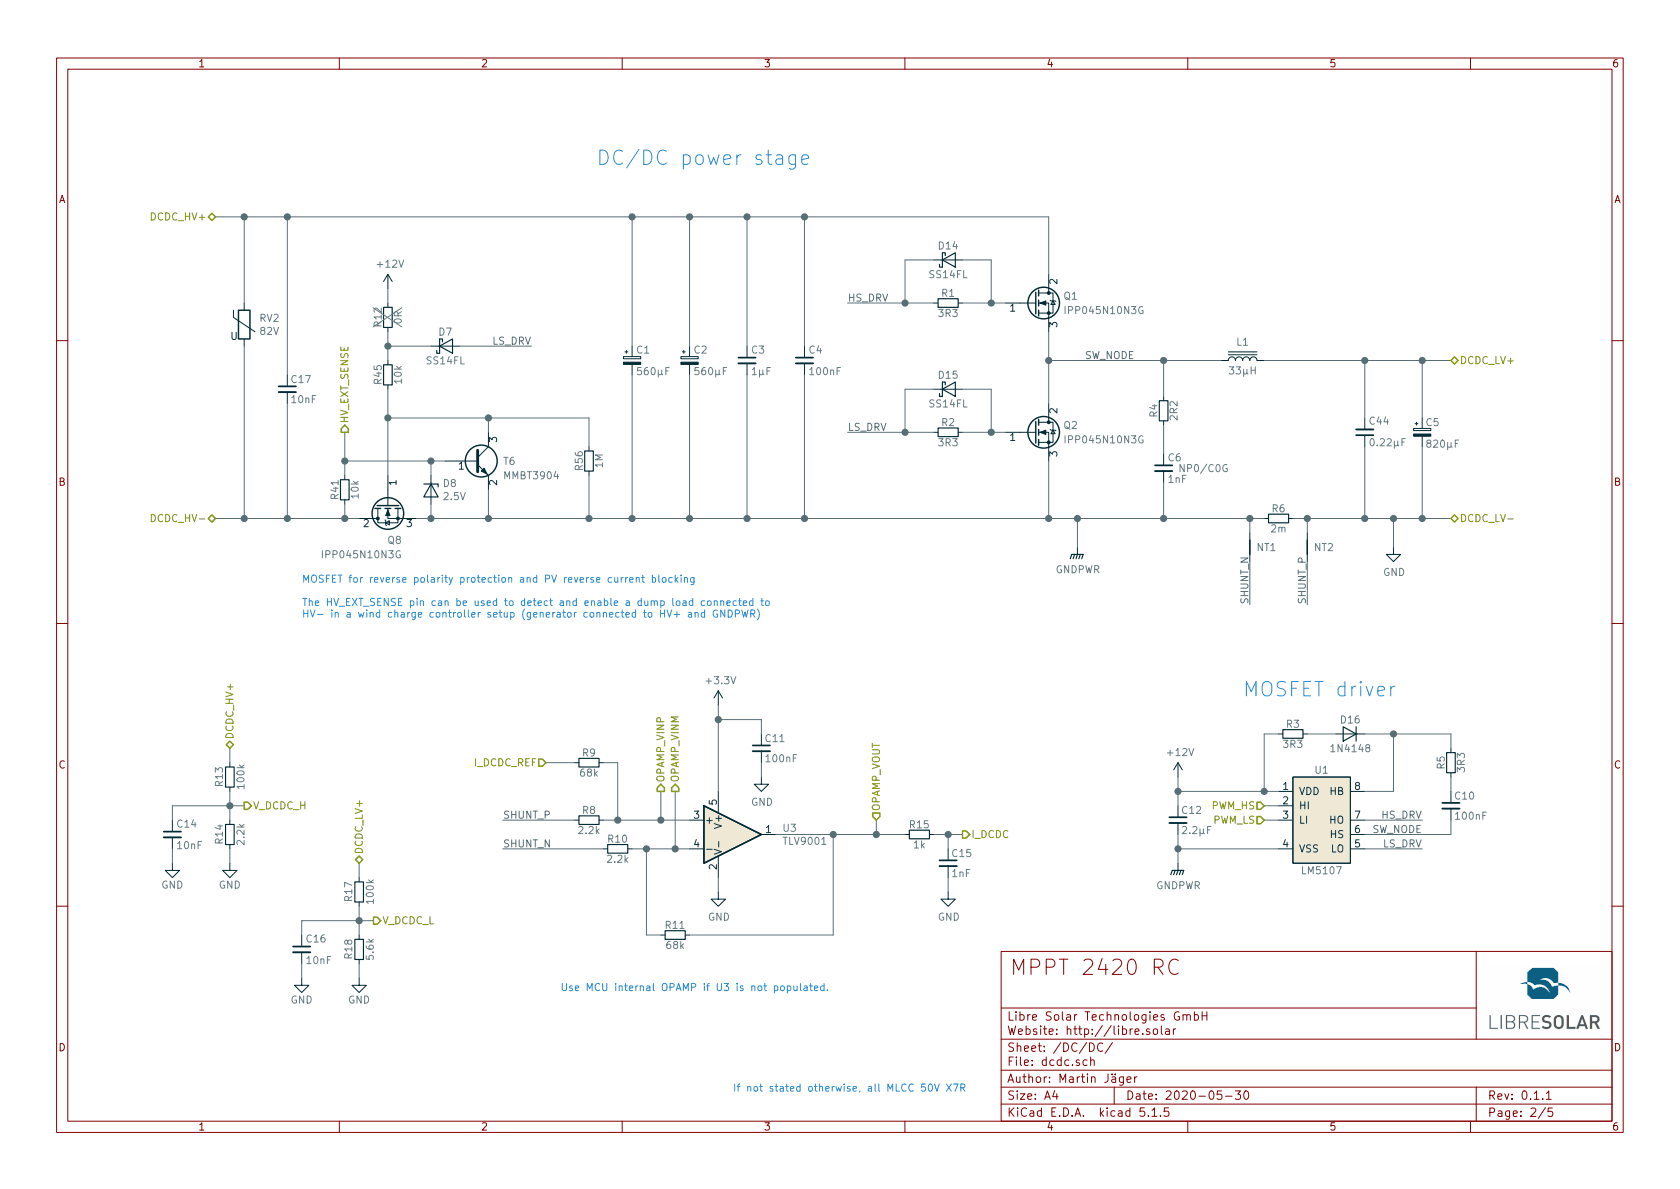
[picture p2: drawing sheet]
EESchema Schematic File Version 4
EELAYER 30 0
EELAYER END
$Descr A4 11693 8268
encoding utf-8
Sheet 2 5
Title "MPPT 2420 RC"
Date "2020-05-30"
Rev "0.1.1"
Comp "Libre Solar Technologies GmbH"
Comment1 "Author: Martin Jäger"
Comment2 "Website: http://libre.solar"
Comment3 ""
Comment4 ""
$EndDescr
$Comp
L Project:C C10
U 1 1
P 10100 5600
F 0 "C10" H 10120 5670 50  0000 L CNN
F 1 "100nF" H 10120 5530 50  0000 L CNN
F 2 "LibreSolar:C_0603_1608" H 10100 5600 50  0001 C CNN
F 3 "" H 10100 5600 50  0000 C CNN
F 4 "Murata" H 4900 1700 50  0001 C CNN "Manufacturer"
F 5 "GRM188R71H104KA93D" H 4900 1700 50  0001 C CNN "PartNumber"
	1    10100 5600
	1    0    0    -1  
$EndComp
$Comp
L Project:C C4
U 1 1
P 5600 2500
F 0 "C4" H 5625 2575 50  0000 L CNN
F 1 "100nF" H 5625 2425 50  0000 L CNN
F 2 "LibreSolar:C_0805_2012" H 5600 2500 50  0001 C CNN
F 3 "" H 5600 2500 50  0000 C CNN
F 4 "Murata" H 1000 700 50  0001 C CNN "Manufacturer"
F 5 "100V, X7S" H 900 400 60  0001 C CNN "Remarks"
	1    5600 2500
	1    0    0    -1  
$EndComp
$Comp
L Project:C C6
U 1 1
P 8100 3250
F 0 "C6" H 8125 3325 50  0000 L CNN
F 1 "1nF" H 8125 3175 50  0000 L CNN
F 2 "LibreSolar:C_0603_1608" H 8100 3050 50  0001 C CNN
F 3 "" H 8125 3325 50  0000 C CNN
F 4 "NP0/C0G" H 8200 3250 50  0000 L CNN "Remarks"
F 5 "Murata" H 1200 450 50  0001 C CNN "Manufacturer"
F 6 "GRM1885C2A102JA01D" H 1200 450 50  0001 C CNN "PartNumber"
	1    8100 3250
	1    0    0    -1  
$EndComp
$Comp
L Project:R R4
U 1 1
P 8100 2850
F 0 "R4" V 8030 2850 50  0000 C CNN
F 1 "2R2" V 8170 2850 50  0000 C CNN
F 2 "LibreSolar:R_1206_3216" H 8100 2850 50  0001 C CNN
F 3 "" H 8100 2850 50  0000 C CNN
F 4 "Yageo" H 1300 550 50  0001 C CNN "Manufacturer"
F 5 "RC1206FR-072R2L" H 1300 550 50  0001 C CNN "PartNumber"
	1    8100 2850
	1    0    0    1   
$EndComp
$Comp
L Device:L_Core_Iron L1
U 1 1
P 8650 2500
F 0 "L1" V 8775 2500 50  0000 C CNN
F 1 "33µH" V 8575 2500 50  0000 C CNN
F 2 "LibreSolar:L-FERYSTER-DTMSS-27" V 8850 2500 50  0001 C CNN
F 3 "" H 8650 2500 50  0001 C CNN
F 4 "Feryster" H 1250 450 50  0001 C CNN "Manufacturer"
F 5 "DTMSS-27/0,033/20-H" H 1250 450 50  0001 C CNN "PartNumber"
F 6 "" H 8650 2500 60  0001 C CNN "Supplier"
	1    8650 2500
	0    -1   -1   0   
$EndComp
$Comp
L Project:C C12
U 1 1
P 8200 5700
F 0 "C12" H 8220 5770 50  0000 L CNN
F 1 "2.2µF" H 8220 5630 50  0000 L CNN
F 2 "LibreSolar:C_0603_1608" H 8200 5700 50  0001 C CNN
F 3 "" H 8200 5700 50  0000 C CNN
F 4 "Murata" H 5000 1650 50  0001 C CNN "Manufacturer"
F 5 "GRM188R61E225KA12D" H 300 500 60  0001 C CNN "PartNumber"
F 6 "25V, X5R" H 300 500 60  0001 C CNN "Remarks"
	1    8200 5700
	1    0    0    -1  
$EndComp
$Comp
L Device:CP_Small C5
U 1 1
P 9900 3000
F 0 "C5" H 9920 3070 50  0000 L CNN
F 1 "820µF" H 9920 2920 50  0000 L CNN
F 2 "Capacitor_THT:CP_Radial_D10.0mm_P5.00mm" H 9900 3000 50  0001 C CNN
F 3 "" H 9900 3000 50  0000 C CNN
F 4 "Panasonic" H 6100 1200 50  0001 C CNN "Manufacturer"
F 5 "EEU-FR1V821L" H 6100 1200 50  0001 C CNN "PartNumber"
F 6 "35V, 2.47A" H 1900 200 60  0001 C CNN "Remarks"
	1    9900 3000
	1    0    0    -1  
$EndComp
$Comp
L Project:C C3
U 1 1
P 5200 2500
F 0 "C3" H 5225 2575 50  0000 L CNN
F 1 "1µF" H 5225 2425 50  0000 L CNN
F 2 "LibreSolar:C_0805_2012" H 5200 2500 50  0001 C CNN
F 3 "" H 5200 2500 50  0000 C CNN
F 4 "Murata" H 1000 700 50  0001 C CNN "Manufacturer"
F 5 "GRJ21BC72A105KE11L" H 1000 700 50  0001 C CNN "PartNumber"
F 6 "100V, X7S" H 800 400 60  0001 C CNN "Remarks"
F 7 "" H 800 400 60  0001 C CNN "Alternative"
	1    5200 2500
	1    0    0    -1  
$EndComp
$Comp
L LibreSolar:LM5107 U1
U 1 1
P 9200 5700
F 0 "U1" H 9200 6050 50  0000 C CNN
F 1 "LM5107" H 9200 5350 50  0000 C CNN
F 2 "LibreSolar:SOIC-8_3.9x4.9mm_Pitch1.27mm" H 9250 5700 60  0001 C CNN
F 3 "" H 9250 5700 60  0001 C CNN
F 4 "Texas Instruments" H 5000 1650 50  0001 C CNN "Manufacturer"
F 5 "LM5107MAX/NOPB" H 5000 1650 50  0001 C CNN "PartNumber"
	1    9200 5700
	1    0    0    -1  
$EndComp
$Comp
L Device:Q_NMOS_GDS Q1
U 1 1
P 7200 2100
F 0 "Q1" H 7400 2150 50  0000 L CNN
F 1 "IPP045N10N3G" H 7400 2050 50  0000 L CNN
F 2 "Package_TO_SOT_THT:TO-220-3_Vertical" H 7400 2200 50  0001 C CNN
F 3 "" H 7200 2100 50  0001 C CNN
F 4 "Infineon" H 1200 300 50  0001 C CNN "Manufacturer"
F 5 "IPP045N10N3G" H 1200 300 50  0001 C CNN "PartNumber"
	1    7200 2100
	1    0    0    -1  
$EndComp
$Comp
L Device:Q_NMOS_GDS Q2
U 1 1
P 7200 3000
F 0 "Q2" H 7400 3050 50  0000 L CNN
F 1 "IPP045N10N3G" H 7400 2950 50  0000 L CNN
F 2 "Package_TO_SOT_THT:TO-220-3_Vertical" H 7400 3100 50  0001 C CNN
F 3 "" H 7200 3000 50  0001 C CNN
F 4 "Infineon" H 1200 500 50  0001 C CNN "Manufacturer"
F 5 "IPP045N10N3G" H 1200 500 50  0001 C CNN "PartNumber"
	1    7200 3000
	1    0    0    -1  
$EndComp
Text Notes 4150 1150 0    100  ~ 0
DC/DC power stage
Text Notes 8650 4850 0    100  ~ 0
MOSFET driver
Text Notes 5100 7600 0    50   ~ 0
If not stated otherwise, all MLCC 50V X7R
Text Label 9900 5900 2    50   ~ 0
LS_DRV
Text Label 5900 2100 0    50   ~ 0
HS_DRV
Text Label 9900 5700 2    50   ~ 0
HS_DRV
Text Label 5900 3000 0    50   ~ 0
LS_DRV
Text Label 9900 5800 2    50   ~ 0
SW_NODE
Text Label 7550 2500 0    50   ~ 0
SW_NODE
Wire Wire Line
	8200 5400 8200 5500
Wire Wire Line
	8900 5500 8800 5500
Wire Wire Line
	8900 5900 8200 5900
Wire Wire Line
	8200 5800 8200 5900
Wire Wire Line
	9700 5500 9500 5500
Wire Wire Line
	9500 5700 9900 5700
Wire Wire Line
	9500 5900 9900 5900
Wire Wire Line
	10100 5800 10100 5700
Wire Wire Line
	8900 5600 8800 5600
Wire Wire Line
	8900 5700 8800 5700
Wire Wire Line
	9500 5800 10100 5800
Wire Wire Line
	5600 1500 5600 2400
Wire Wire Line
	5200 2400 5200 1500
Wire Wire Line
	4800 2400 4800 1500
Wire Wire Line
	7300 2500 8100 2500
Wire Wire Line
	7300 1500 7300 1900
Wire Wire Line
	7300 3600 7300 3200
Connection ~ 8200 5500
Connection ~ 8200 5900
Connection ~ 5600 1500
Connection ~ 5200 1500
Connection ~ 4800 1500
Connection ~ 7300 2500
Wire Wire Line
	4400 2400 4400 1500
Wire Wire Line
	9900 2900 9900 2500
Connection ~ 9900 2500
Wire Wire Line
	9900 3100 9900 3600
Wire Wire Line
	8100 2500 8100 2750
Connection ~ 8100 2500
Wire Wire Line
	8100 3350 8100 3600
Connection ~ 8100 3600
Wire Wire Line
	8100 2950 8100 3150
Wire Wire Line
	8200 5500 8200 5600
Wire Wire Line
	8200 5900 8200 6000
Wire Wire Line
	5200 1500 5600 1500
Wire Wire Line
	7300 2500 7300 2800
Wire Wire Line
	4400 1500 4800 1500
Wire Wire Line
	8100 2500 8500 2500
$Comp
L Project:D_Schottky D15
U 1 1
P 6600 2700
F 0 "D15" H 6600 2800 50  0000 C CNN
F 1 "SS14FL" H 6600 2600 50  0000 C CNN
F 2 "LibreSolar:D_SOD-123" H 6600 2824 50  0001 C CNN
F 3 "" V 6600 2700 50  0000 C CNN
F 4 "ON Semiconductor" H 6600 2700 50  0001 C CNN "Manufacturer"
F 5 "SS14FL" H 6600 2700 50  0001 C CNN "PartNumber"
F 6 "" H 6600 2700 50  0001 C CNN "Alternative"
F 7 "Alternative: Nexperia PMEG4010EGWX" H 6600 2700 50  0001 C CNN "Remarks"
	1    6600 2700
	1    0    0    -1  
$EndComp
$Comp
L Project:D_Schottky D14
U 1 1
P 6600 1800
F 0 "D14" H 6600 1900 50  0000 C CNN
F 1 "SS14FL" H 6600 1700 50  0000 C CNN
F 2 "LibreSolar:D_SOD-123" H 6600 1924 50  0001 C CNN
F 3 "" V 6600 1800 50  0000 C CNN
F 4 "ON Semiconductor" H 6600 1800 50  0001 C CNN "Manufacturer"
F 5 "SS14FL" H 6600 1800 50  0001 C CNN "PartNumber"
F 6 "" H 6600 1800 50  0001 C CNN "Alternative"
F 7 "Alternative: Nexperia PMEG4010EGWX" H 6600 1800 50  0001 C CNN "Remarks"
	1    6600 1800
	1    0    0    -1  
$EndComp
$Comp
L Project:D D16
U 1 1
P 9400 5100
F 0 "D16" H 9400 5200 50  0000 C CNN
F 1 "1N4148" H 9400 5000 50  0000 C CNN
F 2 "LibreSolar:D_SOD-123" V 9400 5100 50  0001 C CNN
F 3 "" V 9400 5100 50  0000 C CNN
F 4 "Diodes Inc." H 5350 2300 50  0001 C CNN "Manufacturer"
F 5 "1N4148W-7-F" H 5350 2300 50  0001 C CNN "PartNumber"
	1    9400 5100
	-1   0    0    -1  
$EndComp
Wire Wire Line
	8800 5500 8800 5100
Wire Wire Line
	8800 5100 8900 5100
Connection ~ 8800 5500
Wire Wire Line
	8800 5500 8200 5500
Wire Wire Line
	4400 1500 2000 1500
Connection ~ 4400 1500
Connection ~ 7300 3600
Wire Wire Line
	4400 2600 4400 3600
Wire Wire Line
	4800 2600 4800 3600
Connection ~ 4800 3600
Wire Wire Line
	4800 3600 4400 3600
Wire Wire Line
	5200 2600 5200 3600
Connection ~ 5200 3600
Wire Wire Line
	5200 3600 4800 3600
Wire Wire Line
	5600 2600 5600 3600
Connection ~ 5600 3600
Wire Wire Line
	5600 3600 5200 3600
Wire Wire Line
	5900 3000 6300 3000
$Comp
L Project:R R5
U 1 1
P 10100 5300
F 0 "R5" V 10030 5300 50  0000 C CNN
F 1 "3R3" V 10170 5300 50  0000 C CNN
F 2 "LibreSolar:R_0805_2012" H 10100 5300 50  0001 C CNN
F 3 "" H 10100 5300 50  0000 C CNN
F 4 "Yageo" H 4550 2800 50  0001 C CNN "Manufacturer"
F 5 "RC0805FR-073R3L" H 4550 2800 50  0001 C CNN "PartNumber"
	1    10100 5300
	1    0    0    -1  
$EndComp
$Comp
L Project:R R2
U 1 1
P 6600 3000
F 0 "R2" V 6530 3000 50  0000 C CNN
F 1 "3R3" V 6670 3000 50  0000 C CNN
F 2 "LibreSolar:R_0805_2012" H 6600 3000 50  0001 C CNN
F 3 "" H 6600 3000 50  0000 C CNN
F 4 "Yageo" H 1050 500 50  0001 C CNN "Manufacturer"
F 5 "RC0805FR-073R3L" H 1050 500 50  0001 C CNN "PartNumber"
	1    6600 3000
	0    1    1    0   
$EndComp
$Comp
L Project:R R1
U 1 1
P 6600 2100
F 0 "R1" V 6530 2100 50  0000 C CNN
F 1 "3R3" V 6670 2100 50  0000 C CNN
F 2 "LibreSolar:R_0805_2012" H 6600 2100 50  0001 C CNN
F 3 "" H 6600 2100 50  0000 C CNN
F 4 "Yageo" H 1050 -400 50  0001 C CNN "Manufacturer"
F 5 "RC0805FR-073R3L" H 1050 -400 50  0001 C CNN "PartNumber"
	1    6600 2100
	0    1    1    0   
$EndComp
Wire Wire Line
	6500 2100 6300 2100
Wire Wire Line
	4800 1500 5200 1500
Wire Wire Line
	9900 2500 10100 2500
$Comp
L Project:R R6
U 1 1
P 8900 3600
AR Path="/58A68DC9/5C59CE9B" Ref="R6"  Part="1" 
AR Path="/5C45ED62/5C59CE9B" Ref="R?"  Part="1" 
F 0 "R6" V 8830 3600 50  0000 C CNN
F 1 "2m" V 8970 3600 50  0000 C CNN
F 2 "LibreSolar:R_Bourns_CRE2512" H 8900 3600 50  0001 C CNN
F 3 "" H 8900 3600 50  0000 C CNN
F 4 "Bourns" H 7150 -2300 50  0001 C CNN "Manufacturer"
F 5 "CRE2512-FZ-R002E-3" H 7150 -2300 50  0001 C CNN "PartNumber"
	1    8900 3600
	0    1    1    0   
$EndComp
$Comp
L power:GND #PWR03
U 1 1
P 9700 3800
F 0 "#PWR03" H 9700 3550 50  0001 C CNN
F 1 "GND" H 9705 3627 50  0000 C CNN
F 2 "" H 9700 3800 50  0001 C CNN
F 3 "" H 9700 3800 50  0001 C CNN
	1    9700 3800
	1    0    0    -1  
$EndComp
Connection ~ 4400 3600
Wire Wire Line
	9900 3600 10100 3600
Connection ~ 9900 3600
Text HLabel 10100 2500 2    50   BiDi ~ 0
DCDC_LV+
Text HLabel 1500 1500 0    50   BiDi ~ 0
DCDC_HV+
Wire Wire Line
	5600 1500 7300 1500
$Comp
L power:+3.3V #PWR040
U 1 1
P 5000 4900
F 0 "#PWR040" H 5000 4750 50  0001 C CNN
F 1 "+3.3V" H 5015 5073 50  0000 C CNN
F 2 "" H 5000 4900 50  0001 C CNN
F 3 "" H 5000 4900 50  0001 C CNN
	1    5000 4900
	1    0    0    -1  
$EndComp
$Comp
L power:GND #PWR041
U 1 1
P 5000 6200
F 0 "#PWR041" H 5000 5950 50  0001 C CNN
F 1 "GND" H 5005 6027 50  0000 C CNN
F 2 "" H 5000 6200 50  0001 C CNN
F 3 "" H 5000 6200 50  0001 C CNN
	1    5000 6200
	1    0    0    -1  
$EndComp
Wire Wire Line
	5000 6100 5000 6200
Wire Wire Line
	5000 5500 5000 5000
$Comp
L Project:C C15
U 1 1
P 6600 6000
F 0 "C15" H 6620 6070 50  0000 L CNN
F 1 "1nF" H 6620 5930 50  0000 L CNN
F 2 "LibreSolar:C_0603_1608" H 6600 6000 50  0001 C CNN
F 3 "" H 6600 6000 50  0000 C CNN
F 4 "50V, NP0/C0G" H 6600 6000 50  0001 C CNN "Remarks"
	1    6600 6000
	1    0    0    -1  
$EndComp
$Comp
L Project:R R15
U 1 1
P 6400 5800
F 0 "R15" V 6330 5800 50  0000 C CNN
F 1 "1k" V 6470 5800 50  0000 C CNN
F 2 "LibreSolar:R_0603_1608" H 6400 5800 50  0001 C CNN
F 3 "" H 6400 5800 50  0000 C CNN
F 4 "Yageo" H 850 3300 50  0001 C CNN "Manufacturer"
F 5 "RC0603FR-071KL" H 850 3300 50  0001 C CNN "PartNumber"
	1    6400 5800
	0    -1   1    0   
$EndComp
Wire Wire Line
	5400 5800 5800 5800
Wire Wire Line
	6500 5800 6600 5800
Wire Wire Line
	6600 5800 6600 5900
Wire Wire Line
	6600 5800 6700 5800
Connection ~ 6600 5800
$Comp
L power:GND #PWR043
U 1 1
P 6600 6200
F 0 "#PWR043" H 6600 5950 50  0001 C CNN
F 1 "GND" H 6605 6027 50  0000 C CNN
F 2 "" H 6600 6200 50  0001 C CNN
F 3 "" H 6600 6200 50  0001 C CNN
	1    6600 6200
	1    0    0    -1  
$EndComp
Wire Wire Line
	6600 6200 6600 6100
$Comp
L power:GND #PWR?
U 1 1
P 2100 6800
AR Path="/58E22D17/5D8EDF96" Ref="#PWR?"  Part="1" 
AR Path="/58A68DC9/5D8EDF96" Ref="#PWR044"  Part="1" 
F 0 "#PWR044" H 2100 6550 50  0001 C CNN
F 1 "GND" H 2100 6650 50  0000 C CNN
F 2 "" H 2100 6800 50  0000 C CNN
F 3 "" H 2100 6800 50  0000 C CNN
	1    2100 6800
	1    0    0    -1  
$EndComp
$Comp
L power:GND #PWR?
U 1 1
P 2500 6800
AR Path="/58E22D17/5D8EDF9C" Ref="#PWR?"  Part="1" 
AR Path="/58A68DC9/5D8EDF9C" Ref="#PWR046"  Part="1" 
F 0 "#PWR046" H 2500 6550 50  0001 C CNN
F 1 "GND" H 2500 6650 50  0000 C CNN
F 2 "" H 2500 6800 50  0000 C CNN
F 3 "" H 2500 6800 50  0000 C CNN
	1    2500 6800
	1    0    0    -1  
$EndComp
$Comp
L Project:R R?
U 1 1
P 2500 6200
AR Path="/58E22D17/5D8EDFC0" Ref="R?"  Part="1" 
AR Path="/58A68DC9/5D8EDFC0" Ref="R17"  Part="1" 
F 0 "R17" V 2425 6200 50  0000 C CNN
F 1 "100k" V 2575 6200 50  0000 C CNN
F 2 "LibreSolar:R_0603_1608" V 2325 6100 50  0001 C CNN
F 3 "" H 2500 6200 50  0000 C CNN
F 4 "Yageo" H -3950 900 50  0001 C CNN "Manufacturer"
F 5 "RC0603FR-07100KL" H -3950 900 50  0001 C CNN "PartNumber"
	1    2500 6200
	1    0    0    -1  
$EndComp
$Comp
L Project:R R?
U 1 1
P 2500 6600
AR Path="/58E22D17/5D8EDFC8" Ref="R?"  Part="1" 
AR Path="/58A68DC9/5D8EDFC8" Ref="R18"  Part="1" 
F 0 "R18" V 2425 6600 50  0000 C CNN
F 1 "5.6k" V 2575 6600 50  0000 C CNN
F 2 "LibreSolar:R_0603_1608" V 2325 6500 50  0001 C CNN
F 3 "" H 2500 6600 50  0000 C CNN
F 4 "Yageo" H -3950 800 50  0001 C CNN "Manufacturer"
F 5 "RC0603FR-075K6L" H -3950 800 50  0001 C CNN "PartNumber"
	1    2500 6600
	1    0    0    -1  
$EndComp
$Comp
L Project:C C?
U 1 1
P 2100 6600
AR Path="/58E22D17/5D8EDFD8" Ref="C?"  Part="1" 
AR Path="/58A68DC9/5D8EDFD8" Ref="C16"  Part="1" 
F 0 "C16" H 2125 6675 50  0000 L CNN
F 1 "10nF" H 2125 6525 50  0000 L CNN
F 2 "LibreSolar:C_0603_1608" H 2100 6400 50  0001 C CNN
F 3 "" H 2125 6675 50  0000 C CNN
F 4 "Murata" H -4050 800 50  0001 C CNN "Manufacturer"
F 5 "GCM188R72A103KA37D" H -4050 800 50  0001 C CNN "PartNumber"
F 6 "100V, X7R" H 2100 6600 50  0001 C CNN "Remarks"
	1    2100 6600
	1    0    0    -1  
$EndComp
Wire Wire Line
	2500 6000 2500 6100
Wire Wire Line
	2100 6700 2100 6800
Wire Wire Line
	2500 6700 2500 6800
Wire Wire Line
	2100 6400 2100 6500
Wire Wire Line
	2100 6400 2500 6400
Wire Wire Line
	2500 6300 2500 6400
Connection ~ 2500 6400
Wire Wire Line
	2500 6400 2600 6400
Wire Wire Line
	2500 6400 2500 6500
Text HLabel 2500 6000 1    50   BiDi ~ 0
DCDC_LV+
Wire Wire Line
	1600 5600 1600 5700
Wire Wire Line
	1600 5600 1700 5600
Connection ~ 1600 5600
Wire Wire Line
	1600 5500 1600 5600
Wire Wire Line
	1200 5600 1600 5600
Wire Wire Line
	1200 5600 1200 5700
Wire Wire Line
	1600 5900 1600 6000
Wire Wire Line
	1200 5900 1200 6000
Wire Wire Line
	1600 5200 1600 5300
$Comp
L Project:C C?
U 1 1
P 1200 5800
AR Path="/58E22D17/5D8EDFD0" Ref="C?"  Part="1" 
AR Path="/58A68DC9/5D8EDFD0" Ref="C14"  Part="1" 
F 0 "C14" H 1225 5875 50  0000 L CNN
F 1 "10nF" H 1225 5725 50  0000 L CNN
F 2 "LibreSolar:C_0603_1608" H 1200 5600 50  0001 C CNN
F 3 "" H 1225 5875 50  0000 C CNN
F 4 "Murata" H -6100 0   50  0001 C CNN "Manufacturer"
F 5 "GCM188R72A103KA37D" H -6100 0   50  0001 C CNN "PartNumber"
F 6 "100V, X7R" H 1200 5800 50  0001 C CNN "Remarks"
	1    1200 5800
	1    0    0    -1  
$EndComp
$Comp
L Project:R R?
U 1 1
P 1600 5400
AR Path="/58E22D17/5D8EDFB8" Ref="R?"  Part="1" 
AR Path="/58A68DC9/5D8EDFB8" Ref="R13"  Part="1" 
F 0 "R13" V 1525 5400 50  0000 C CNN
F 1 "100k" V 1675 5400 50  0000 C CNN
F 2 "LibreSolar:R_0603_1608" V 1425 5300 50  0001 C CNN
F 3 "" H 1600 5400 50  0000 C CNN
F 4 "Yageo" H -6050 100 50  0001 C CNN "Manufacturer"
F 5 "RC0603FR-07100KL" H -6050 100 50  0001 C CNN "PartNumber"
	1    1600 5400
	1    0    0    -1  
$EndComp
$Comp
L Project:R R?
U 1 1
P 1600 5800
AR Path="/58E22D17/5D8EDFB0" Ref="R?"  Part="1" 
AR Path="/58A68DC9/5D8EDFB0" Ref="R14"  Part="1" 
F 0 "R14" V 1525 5800 50  0000 C CNN
F 1 "2.2k" V 1675 5800 50  0000 C CNN
F 2 "LibreSolar:R_0603_1608" V 1425 5700 50  0001 C CNN
F 3 "" H 1600 5800 50  0000 C CNN
F 4 "Yageo" H -6050 0   50  0001 C CNN "Manufacturer"
F 5 "RC0603FR-072K2L" H -6050 0   50  0001 C CNN "PartNumber"
	1    1600 5800
	1    0    0    -1  
$EndComp
$Comp
L power:GND #PWR?
U 1 1
P 1600 6000
AR Path="/58E22D17/5D8EDFA8" Ref="#PWR?"  Part="1" 
AR Path="/58A68DC9/5D8EDFA8" Ref="#PWR042"  Part="1" 
F 0 "#PWR042" H 1600 5750 50  0001 C CNN
F 1 "GND" H 1600 5850 50  0000 C CNN
F 2 "" H 1600 6000 50  0000 C CNN
F 3 "" H 1600 6000 50  0000 C CNN
	1    1600 6000
	1    0    0    -1  
$EndComp
$Comp
L power:GND #PWR?
U 1 1
P 1200 6000
AR Path="/58E22D17/5D8EDFA2" Ref="#PWR?"  Part="1" 
AR Path="/58A68DC9/5D8EDFA2" Ref="#PWR039"  Part="1" 
F 0 "#PWR039" H 1200 5750 50  0001 C CNN
F 1 "GND" H 1200 5850 50  0000 C CNN
F 2 "" H 1200 6000 50  0000 C CNN
F 3 "" H 1200 6000 50  0000 C CNN
	1    1200 6000
	1    0    0    -1  
$EndComp
Text HLabel 1600 5200 1    50   BiDi ~ 0
DCDC_HV+
Text HLabel 1700 5600 2    50   Output ~ 0
V_DCDC_H
Text HLabel 2600 6400 2    50   Output ~ 0
V_DCDC_L
Text HLabel 6700 5800 2    50   Output ~ 0
I_DCDC
Text HLabel 8800 5600 0    50   Input ~ 0
PWM_HS
Text HLabel 8800 5700 0    50   Input ~ 0
PWM_LS
$Comp
L Project:C C17
U 1 1
P 2000 2700
AR Path="/58A68DC9/5DBB64FF" Ref="C17"  Part="1" 
AR Path="/5C45ED62/5DBB64FF" Ref="C?"  Part="1" 
AR Path="/5C5B9319/5DBB64FF" Ref="C?"  Part="1" 
F 0 "C17" H 2020 2770 50  0000 L CNN
F 1 "10nF" H 2020 2630 50  0000 L CNN
F 2 "LibreSolar:C_0603_1608" H 2000 2700 50  0001 C CNN
F 3 "" H 2000 2700 50  0000 C CNN
F 4 "Murata" H -100 950 50  0001 C CNN "Manufacturer"
F 5 "GCM188R72A103KA37D" H -100 950 50  0001 C CNN "PartNumber"
F 6 "100V, X7R" H -600 600 60  0001 C CNN "Remarks"
	1    2000 2700
	1    0    0    -1  
$EndComp
Wire Wire Line
	2000 2800 2000 3600
Connection ~ 2000 3600
Text Notes 2100 4300 0    50   ~ 0
MOSFET for reverse polarity protection and PV reverse current blocking\n\nThe HV_EXT_SENSE pin can be used to detect and enable a dump load connected to \nHV- in a wind charge controller setup (generator connected to HV+ and GNDPWR)
Wire Wire Line
	1500 3600 1700 3600
$Comp
L Project:R R41
U 1 1
P 2400 3400
AR Path="/58A68DC9/5DBB652C" Ref="R41"  Part="1" 
AR Path="/5C45ED62/5DBB652C" Ref="R?"  Part="1" 
AR Path="/5C5B9319/5DBB652C" Ref="R?"  Part="1" 
F 0 "R41" V 2330 3400 50  0000 C CNN
F 1 "10k" V 2470 3400 50  0000 C CNN
F 2 "LibreSolar:R_0603_1608" H 2400 3400 50  0001 C CNN
F 3 "" H 2400 3400 50  0000 C CNN
F 4 "Yageo" H 375 -2000 50  0001 C CNN "Manufacturer"
F 5 "RC0603FR-0710KL" H 375 -2000 50  0001 C CNN "PartNumber"
	1    2400 3400
	1    0    0    1   
$EndComp
$Comp
L Project:R R45
U 1 1
P 2700 2600
AR Path="/58A68DC9/5DBB654E" Ref="R45"  Part="1" 
AR Path="/5C45ED62/5DBB654E" Ref="R?"  Part="1" 
AR Path="/5C5B9319/5DBB654E" Ref="R?"  Part="1" 
F 0 "R45" V 2630 2600 50  0000 C CNN
F 1 "10k" V 2770 2600 50  0000 C CNN
F 2 "LibreSolar:R_0603_1608" H 2700 2600 50  0001 C CNN
F 3 "" H 2700 2600 50  0000 C CNN
F 4 "Yageo" H 250 -3050 50  0001 C CNN "Manufacturer"
F 5 "RC0603FR-0710KL" H 250 -3050 50  0001 C CNN "PartNumber"
	1    2700 2600
	1    0    0    -1  
$EndComp
Text HLabel 1500 3600 0    50   BiDi ~ 0
DCDC_HV-
Wire Wire Line
	2000 1500 2000 2600
Connection ~ 2000 1500
Wire Wire Line
	2000 1500 1700 1500
$Comp
L power:+12V #PWR029
U 1 1
P 8200 5400
F 0 "#PWR029" H 8200 5250 50  0001 C CNN
F 1 "+12V" H 8215 5573 50  0000 C CNN
F 2 "" H 8200 5400 50  0001 C CNN
F 3 "" H 8200 5400 50  0001 C CNN
	1    8200 5400
	1    0    0    -1  
$EndComp
Wire Wire Line
	2700 2400 2700 2500
Text HLabel 3800 5300 0    50   Input ~ 0
I_DCDC_REF
$Comp
L Device:Varistor RV?
U 1 1
P 1700 2250
AR Path="/5D78A622/5DC19B0F" Ref="RV?"  Part="1" 
AR Path="/5C5B93EE/5DC19B0F" Ref="RV?"  Part="1" 
AR Path="/58A68DC9/5DC19B0F" Ref="RV2"  Part="1" 
F 0 "RV2" H 1803 2296 50  0000 L CNN
F 1 "82V" H 1803 2205 50  0000 L CNN
F 2 "Varistor:RV_Disc_D12mm_W4.3mm_P7.5mm" V 1630 2250 50  0001 C CNN
F 3 "" H 1700 2250 50  0001 C CNN
F 4 "Bourns" H 1700 2250 50  0001 C CNN "Manufacturer"
F 5 "MOV-10D820K " H 1700 2250 50  0001 C CNN "PartNumber"
	1    1700 2250
	1    0    0    -1  
$EndComp
Connection ~ 1700 1500
Wire Wire Line
	1700 1500 1500 1500
Wire Wire Line
	1700 2400 1700 3600
Connection ~ 1700 3600
Wire Wire Line
	1700 3600 2000 3600
Wire Wire Line
	1700 1500 1700 2100
Wire Wire Line
	2700 2900 3400 2900
Wire Wire Line
	2700 2900 2700 3300
$Comp
L Device:Q_NMOS_GDS Q8
U 1 1
P 2700 3500
AR Path="/58A68DC9/5DBB6507" Ref="Q8"  Part="1" 
AR Path="/5C45ED62/5DBB6507" Ref="Q?"  Part="1" 
AR Path="/5C5B9319/5DBB6507" Ref="Q?"  Part="1" 
F 0 "Q8" V 2950 3400 50  0000 L CNN
F 1 "IPP045N10N3G" V 3050 3400 50  0000 L CNN
F 2 "Package_TO_SOT_THT:TO-220-3_Vertical" H 2900 3600 50  0001 C CNN
F 3 "" H 2700 3500 50  0001 C CNN
F 4 "Infineon" H 100 1050 50  0001 C CNN "Manufacturer"
F 5 "" H 2700 3500 50  0001 C CNN "Remarks"
F 6 "IPP045N10N3G" H 2700 3500 50  0001 C CNN "PartNumber"
	1    2700 3500
	0    -1   1    0   
$EndComp
Connection ~ 3400 3600
Wire Wire Line
	3400 3400 3400 3600
$Comp
L Transistor_BJT:BC817 T6
U 1 1
P 3300 3200
AR Path="/58A68DC9/5DCC90DC" Ref="T6"  Part="1" 
AR Path="/5C45ED62/5DCC90DC" Ref="T?"  Part="1" 
AR Path="/5C5B9319/5DCC90DC" Ref="T?"  Part="1" 
F 0 "T6" H 3500 3200 50  0000 L CNN
F 1 "MMBT3904" H 3500 3100 50  0000 L CNN
F 2 "LibreSolar:SOT-23" H 3500 3125 50  0001 L CIN
F 3 "" H 3300 3200 50  0001 L CNN
F 4 "Diodes Inc." H 550 -2200 50  0001 C CNN "Manufacturer"
F 5 "MMBT3904-7-F" H 550 -2200 50  0001 C CNN "PartNumber"
	1    3300 3200
	1    0    0    -1  
$EndComp
Wire Wire Line
	3400 2900 3400 3000
Wire Wire Line
	3400 3600 4100 3600
Wire Wire Line
	2900 3600 3000 3600
Wire Wire Line
	2000 3600 2400 3600
Wire Wire Line
	2400 3200 2400 3300
Wire Wire Line
	2400 3500 2400 3600
Connection ~ 2400 3600
Wire Wire Line
	2400 3600 2500 3600
$Comp
L Project:D_Schottky D7
U 1 1
P 3100 2400
F 0 "D7" H 3100 2500 50  0000 C CNN
F 1 "SS14FL" H 3100 2300 50  0000 C CNN
F 2 "LibreSolar:D_SOD-123" H 3100 2524 50  0001 C CNN
F 3 "" V 3100 2400 50  0000 C CNN
F 4 "ON Semiconductor" H 3100 2400 50  0001 C CNN "Manufacturer"
F 5 "SS14FL" H 3100 2400 50  0001 C CNN "PartNumber"
F 6 "" H 3100 2400 50  0001 C CNN "Alternative"
F 7 "Alternative: Nexperia PMEG4010EGWX" H 3100 2400 50  0001 C CNN "Remarks"
	1    3100 2400
	1    0    0    -1  
$EndComp
Wire Wire Line
	3000 2400 2700 2400
Wire Wire Line
	3200 2400 3700 2400
Text Label 3700 2400 2    50   ~ 0
LS_DRV
$Comp
L Project:R R56
U 1 1
P 4100 3200
AR Path="/58A68DC9/5DF3E3A9" Ref="R56"  Part="1" 
AR Path="/5C45ED62/5DF3E3A9" Ref="R?"  Part="1" 
AR Path="/5C5B9319/5DF3E3A9" Ref="R?"  Part="1" 
F 0 "R56" V 4030 3200 50  0000 C CNN
F 1 "1M" V 4170 3200 50  0000 C CNN
F 2 "LibreSolar:R_0603_1608" H 4100 3200 50  0001 C CNN
F 3 "" H 4100 3200 50  0000 C CNN
F 4 "Yageo" H 1650 -2450 50  0001 C CNN "Manufacturer"
F 5 "RC0603FR-071ML" H 1650 -2450 50  0001 C CNN "PartNumber"
	1    4100 3200
	1    0    0    -1  
$EndComp
Wire Wire Line
	4100 3300 4100 3600
Connection ~ 4100 3600
Wire Wire Line
	4100 3600 4400 3600
Wire Wire Line
	2400 3200 3000 3200
$Comp
L Project:D_Zener D8
U 1 1
P 3000 3400
F 0 "D8" V 2954 3479 50  0000 L CNN
F 1 "2.5V" V 3045 3479 50  0000 L CNN
F 2 "LibreSolar:D_SOD-123" V 3091 3479 50  0001 L CNN
F 3 "" H 3000 3400 50  0001 C CNN
F 4 "ON Semiconductor" H 3000 3400 50  0001 C CNN "Manufacturer"
F 5 "MMSZ5222BT1G" H 3000 3400 50  0001 C CNN "PartNumber"
	1    3000 3400
	0    1    1    0   
$EndComp
Wire Wire Line
	3000 3300 3000 3200
Connection ~ 3000 3200
Wire Wire Line
	3000 3200 3100 3200
Wire Wire Line
	3000 3500 3000 3600
Connection ~ 3000 3600
Wire Wire Line
	3000 3600 3400 3600
Wire Wire Line
	2700 2900 2700 2700
Connection ~ 2700 2900
Wire Wire Line
	4100 3100 4100 2900
Wire Wire Line
	4100 2900 3400 2900
Connection ~ 3400 2900
Connection ~ 2400 3200
Wire Wire Line
	7300 2300 7300 2500
Wire Wire Line
	10100 5200 10100 5100
Wire Wire Line
	9500 5100 9700 5100
Wire Wire Line
	9700 5500 9700 5100
Connection ~ 9700 5100
Wire Wire Line
	9700 5100 10100 5100
Wire Wire Line
	10100 5400 10100 5500
Wire Wire Line
	5600 3600 7300 3600
Wire Wire Line
	6700 3000 6900 3000
$Comp
L Project:R R3
U 1 1
P 9000 5100
F 0 "R3" V 8930 5100 50  0000 C CNN
F 1 "3R3" V 9070 5100 50  0000 C CNN
F 2 "LibreSolar:R_0805_2012" H 9000 5100 50  0001 C CNN
F 3 "" H 9000 5100 50  0000 C CNN
F 4 "Yageo" H 3450 2600 50  0001 C CNN "Manufacturer"
F 5 "RC0805FR-073R3L" H 3450 2600 50  0001 C CNN "PartNumber"
	1    9000 5100
	0    1    1    0   
$EndComp
Wire Wire Line
	9100 5100 9300 5100
Wire Wire Line
	6700 2100 6900 2100
Wire Wire Line
	6900 2100 6900 1800
Wire Wire Line
	6900 1800 6700 1800
Connection ~ 6900 2100
Wire Wire Line
	6900 2100 7000 2100
Wire Wire Line
	6500 1800 6300 1800
Wire Wire Line
	6300 1800 6300 2100
Connection ~ 6300 2100
Wire Wire Line
	6300 2100 5900 2100
Wire Wire Line
	6900 3000 6900 2700
Wire Wire Line
	6900 2700 6700 2700
Connection ~ 6900 3000
Wire Wire Line
	6900 3000 7000 3000
Wire Wire Line
	6500 2700 6300 2700
Wire Wire Line
	6300 2700 6300 3000
Connection ~ 6300 3000
Wire Wire Line
	6300 3000 6500 3000
Wire Wire Line
	9500 3600 9700 3600
Connection ~ 9500 3600
Wire Wire Line
	9500 3100 9500 3600
Wire Wire Line
	9500 2500 9900 2500
Connection ~ 9500 2500
Wire Wire Line
	9500 2900 9500 2500
$Comp
L LibreSolar:C C44
U 1 1
P 9500 3000
F 0 "C44" H 9475 2925 50  0000 R CNN
F 1 "0.22µF" H 9475 3075 50  0000 R CNN
F 2 "Capacitor_THT:C_Rect_L7.2mm_W3.5mm_P5.00mm_FKS2_FKP2_MKS2_MKP2" H 9500 2800 50  0001 C CNN
F 3 "" H 9525 3075 50  0001 C CNN
F 4 "224J63" H 9500 3000 50  0001 C CNN "PartNumber"
	1    9500 3000
	-1   0    0    1   
$EndComp
Wire Wire Line
	2400 3000 2400 3200
Text HLabel 2400 3000 1    50   Output ~ 0
HV_EXT_SENSE
$Comp
L Device:CP_Small C2
U 1 1
P 4800 2500
F 0 "C2" H 4825 2575 50  0000 L CNN
F 1 "560µF" H 4825 2425 50  0000 L CNN
F 2 "Capacitor_THT:CP_Radial_D18.0mm_P7.50mm" H 4825 2275 50  0001 L CNN
F 3 "" H 4825 2575 50  0000 C CNN
F 4 "United Chemi-Con" H 1400 700 50  0001 C CNN "Manufacturer"
F 5 "EKZN101ELL561MM25S" H 1400 700 50  0001 C CNN "PartNumber"
F 6 "100V, 2.27A, 18x25" H 800 400 60  0001 C CNN "Remarks"
	1    4800 2500
	1    0    0    -1  
$EndComp
$Comp
L Device:CP_Small C1
U 1 1
P 4400 2500
F 0 "C1" H 4425 2575 50  0000 L CNN
F 1 "560µF" H 4425 2425 50  0000 L CNN
F 2 "Capacitor_THT:CP_Radial_D18.0mm_P7.50mm" H 4425 2275 50  0001 L CNN
F 3 "" H 4425 2575 50  0000 C CNN
F 4 "United Chemi-Con" H 1000 700 50  0001 C CNN "Manufacturer"
F 5 "EKZN101ELL561MM25S" H 1000 700 50  0001 C CNN "PartNumber"
F 6 "100V, 2.27A, 18x25" H 800 400 60  0001 C CNN "Remarks"
	1    4400 2500
	1    0    0    -1  
$EndComp
Wire Wire Line
	9000 3600 9100 3600
Text HLabel 10100 3600 2    50   BiDi ~ 0
DCDC_LV-
$Comp
L LibreSolar:OpAmp_Single_Generic U3
U 1 1
P 5100 5800
F 0 "U3" H 5444 5846 50  0000 L CNN
F 1 "TLV9001" H 5444 5755 50  0000 L CNN
F 2 "LibreSolar:SOT-23-5" H 5000 5600 50  0001 L CNN
F 3 "" H 5100 6000 50  0001 C CNN
F 4 "Texas Instruments" H 5100 5800 50  0001 C CNN "Manufacturer"
F 5 "TLV9001IDBVR" H 5100 5800 50  0001 C CNN "PartNumber"
F 6 "Alternative: TLV6001, MCP6001" H 5100 5800 50  0001 C CNN "Remarks"
	1    5100 5800
	1    0    0    -1  
$EndComp
Text Notes 3900 6900 0    50   ~ 0
Use MCU internal OPAMP if U3 is not populated.
$Comp
L Project:R R8
U 1 1
P 4100 5700
F 0 "R8" V 4030 5700 50  0000 C CNN
F 1 "2.2k" V 4170 5700 50  0000 C CNN
F 2 "LibreSolar:R_0603_1608" H 4100 5700 50  0001 C CNN
F 3 "" H 4100 5700 50  0000 C CNN
F 4 "Yageo" H -1450 3200 50  0001 C CNN "Manufacturer"
F 5 "RC0603FR-072K2L" H -1450 3200 50  0001 C CNN "PartNumber"
	1    4100 5700
	0    -1   1    0   
$EndComp
$Comp
L Device:Net-Tie_2 NT1
U 1 1
P 8700 3800
F 0 "NT1" V 8700 3844 50  0000 L CNN
F 1 "Net-Tie_2" V 8745 3844 50  0001 L CNN
F 2 "NetTie:NetTie-2_SMD_Pad0.5mm" H 8700 3800 50  0001 C CNN
F 3 "~" H 8700 3800 50  0001 C CNN
F 4 "+info" H 8700 3800 50  0001 C CNN "Config"
	1    8700 3800
	0    1    1    0   
$EndComp
$Comp
L Device:Net-Tie_2 NT2
U 1 1
P 9100 3800
F 0 "NT2" V 9100 3844 50  0000 L CNN
F 1 "Net-Tie_2" V 9145 3844 50  0001 L CNN
F 2 "NetTie:NetTie-2_SMD_Pad0.5mm" H 9100 3800 50  0001 C CNN
F 3 "~" H 9100 3800 50  0001 C CNN
F 4 "+info" H 9100 3800 50  0001 C CNN "Config"
	1    9100 3800
	0    1    1    0   
$EndComp
Wire Wire Line
	9100 3700 9100 3600
Connection ~ 9100 3600
Wire Wire Line
	9100 3600 9500 3600
Wire Wire Line
	8700 3700 8700 3600
Connection ~ 8700 3600
Wire Wire Line
	8700 3600 8800 3600
Wire Wire Line
	8700 3900 8700 4200
Wire Wire Line
	9100 3900 9100 4200
Text Label 9100 4200 1    50   ~ 0
SHUNT_P
Text Label 8700 4200 1    50   ~ 0
SHUNT_N
$Comp
L Project:R R9
U 1 1
P 4100 5300
F 0 "R9" V 4030 5300 50  0000 C CNN
F 1 "68k" V 4170 5300 50  0000 C CNN
F 2 "LibreSolar:R_0603_1608" H 4100 5300 50  0001 C CNN
F 3 "" H 4100 5300 50  0000 C CNN
F 4 "Yageo" H -1450 2800 50  0001 C CNN "Manufacturer"
F 5 "RC0603FR-0768KL" H -1450 2800 50  0001 C CNN "PartNumber"
	1    4100 5300
	0    -1   1    0   
$EndComp
$Comp
L Project:R R10
U 1 1
P 4300 5900
F 0 "R10" V 4230 5900 50  0000 C CNN
F 1 "2.2k" V 4370 5900 50  0000 C CNN
F 2 "LibreSolar:R_0603_1608" H 4300 5900 50  0001 C CNN
F 3 "" H 4300 5900 50  0000 C CNN
F 4 "Yageo" H -1250 3400 50  0001 C CNN "Manufacturer"
F 5 "RC0603FR-072K2L" H -1250 3400 50  0001 C CNN "PartNumber"
	1    4300 5900
	0    -1   1    0   
$EndComp
$Comp
L Project:R R11
U 1 1
P 4700 6500
F 0 "R11" V 4630 6500 50  0000 C CNN
F 1 "68k" V 4770 6500 50  0000 C CNN
F 2 "LibreSolar:R_0603_1608" H 4700 6500 50  0001 C CNN
F 3 "" H 4700 6500 50  0000 C CNN
F 4 "Yageo" H -850 4000 50  0001 C CNN "Manufacturer"
F 5 "RC0603FR-0768KL" H -850 4000 50  0001 C CNN "PartNumber"
	1    4700 6500
	0    -1   1    0   
$EndComp
Wire Wire Line
	5800 5800 5800 6500
Wire Wire Line
	5800 6500 4800 6500
Connection ~ 5800 5800
Wire Wire Line
	5800 5800 6100 5800
Wire Wire Line
	4600 6500 4500 6500
Wire Wire Line
	4500 6500 4500 5900
Wire Wire Line
	4500 5900 4700 5900
Wire Wire Line
	4500 5900 4400 5900
Connection ~ 4500 5900
Wire Wire Line
	4200 5900 3500 5900
Wire Wire Line
	4200 5700 4300 5700
Wire Wire Line
	4000 5700 3500 5700
Wire Wire Line
	3800 5300 4000 5300
Wire Wire Line
	4200 5300 4300 5300
Wire Wire Line
	4300 5300 4300 5700
Connection ~ 4300 5700
Wire Wire Line
	4300 5700 4600 5700
Text Label 3500 5700 0    50   ~ 0
SHUNT_P
Text Label 3500 5900 0    50   ~ 0
SHUNT_N
$Comp
L Project:C C11
U 1 1
P 5300 5200
F 0 "C11" H 5320 5270 50  0000 L CNN
F 1 "100nF" H 5320 5130 50  0000 L CNN
F 2 "LibreSolar:C_0603_1608" H 5300 5200 50  0001 C CNN
F 3 "" H 5300 5200 50  0000 C CNN
F 4 "Murata" H 100 1300 50  0001 C CNN "Manufacturer"
F 5 "GRM188R71H104KA93D" H 100 1300 50  0001 C CNN "PartNumber"
	1    5300 5200
	1    0    0    -1  
$EndComp
$Comp
L power:GND #PWR0115
U 1 1
P 5300 5400
F 0 "#PWR0115" H 5300 5150 50  0001 C CNN
F 1 "GND" H 5305 5227 50  0000 C CNN
F 2 "" H 5300 5400 50  0001 C CNN
F 3 "" H 5300 5400 50  0001 C CNN
	1    5300 5400
	1    0    0    -1  
$EndComp
Wire Wire Line
	5300 5100 5300 5000
Wire Wire Line
	5300 5000 5000 5000
Connection ~ 5000 5000
Wire Wire Line
	5000 5000 5000 4900
Wire Wire Line
	5300 5300 5300 5400
Wire Wire Line
	9700 3600 9700 3800
Connection ~ 9700 3600
Wire Wire Line
	9700 3600 9900 3600
Wire Wire Line
	7300 3600 7500 3600
$Comp
L power:GNDPWR #PWR0121
U 1 1
P 7500 3800
F 0 "#PWR0121" H 7500 3600 50  0001 C CNN
F 1 "GNDPWR" H 7504 3646 50  0000 C CNN
F 2 "" H 7500 3750 50  0001 C CNN
F 3 "" H 7500 3750 50  0001 C CNN
	1    7500 3800
	1    0    0    -1  
$EndComp
Wire Wire Line
	7500 3600 7500 3800
Connection ~ 7500 3600
Wire Wire Line
	7500 3600 8100 3600
$Comp
L power:GNDPWR #PWR0123
U 1 1
P 8200 6000
F 0 "#PWR0123" H 8200 5800 50  0001 C CNN
F 1 "GNDPWR" H 8204 5846 50  0000 C CNN
F 2 "" H 8200 5950 50  0001 C CNN
F 3 "" H 8200 5950 50  0001 C CNN
	1    8200 6000
	1    0    0    -1  
$EndComp
Text HLabel 6100 5700 1    50   Input ~ 0
OPAMP_VOUT
Wire Wire Line
	6100 5800 6100 5700
Connection ~ 6100 5800
Wire Wire Line
	6100 5800 6300 5800
Text HLabel 4600 5500 1    50   Output ~ 0
OPAMP_VINP
Text HLabel 4700 5500 1    50   Output ~ 0
OPAMP_VINM
Wire Wire Line
	4600 5500 4600 5700
Connection ~ 4600 5700
Wire Wire Line
	4600 5700 4800 5700
Wire Wire Line
	4700 5500 4700 5900
Connection ~ 4700 5900
Wire Wire Line
	4700 5900 4800 5900
$Comp
L Project:R R12
U 1 1
P 2700 2200
AR Path="/58A68DC9/5E897B11" Ref="R12"  Part="1" 
AR Path="/5C45ED62/5E897B11" Ref="R?"  Part="1" 
AR Path="/5C5B9319/5E897B11" Ref="R?"  Part="1" 
F 0 "R12" V 2630 2200 50  0000 C CNN
F 1 "0R" V 2770 2200 50  0000 C CNN
F 2 "LibreSolar:R_0603_1608" H 2700 2200 50  0001 C CNN
F 3 "" H 2700 2200 50  0000 C CNN
F 4 "Yageo" H 250 -3450 50  0001 C CNN "Manufacturer"
F 5 "RC0603FR-070RL" H 250 -3450 50  0001 C CNN "PartNumber"
F 6 "X" V 2700 2200 200 0000 C CNN "DNP"
	1    2700 2200
	1    0    0    -1  
$EndComp
$Comp
L power:+12V #PWR0124
U 1 1
P 2700 2000
F 0 "#PWR0124" H 2700 1850 50  0001 C CNN
F 1 "+12V" H 2715 2173 50  0000 C CNN
F 2 "" H 2700 2000 50  0001 C CNN
F 3 "" H 2700 2000 50  0001 C CNN
	1    2700 2000
	1    0    0    -1  
$EndComp
Wire Wire Line
	2700 2300 2700 2400
Connection ~ 2700 2400
Wire Wire Line
	2700 2000 2700 2100
Wire Wire Line
	8100 3600 8700 3600
Wire Wire Line
	8800 2500 9500 2500
$EndSCHEMATC
